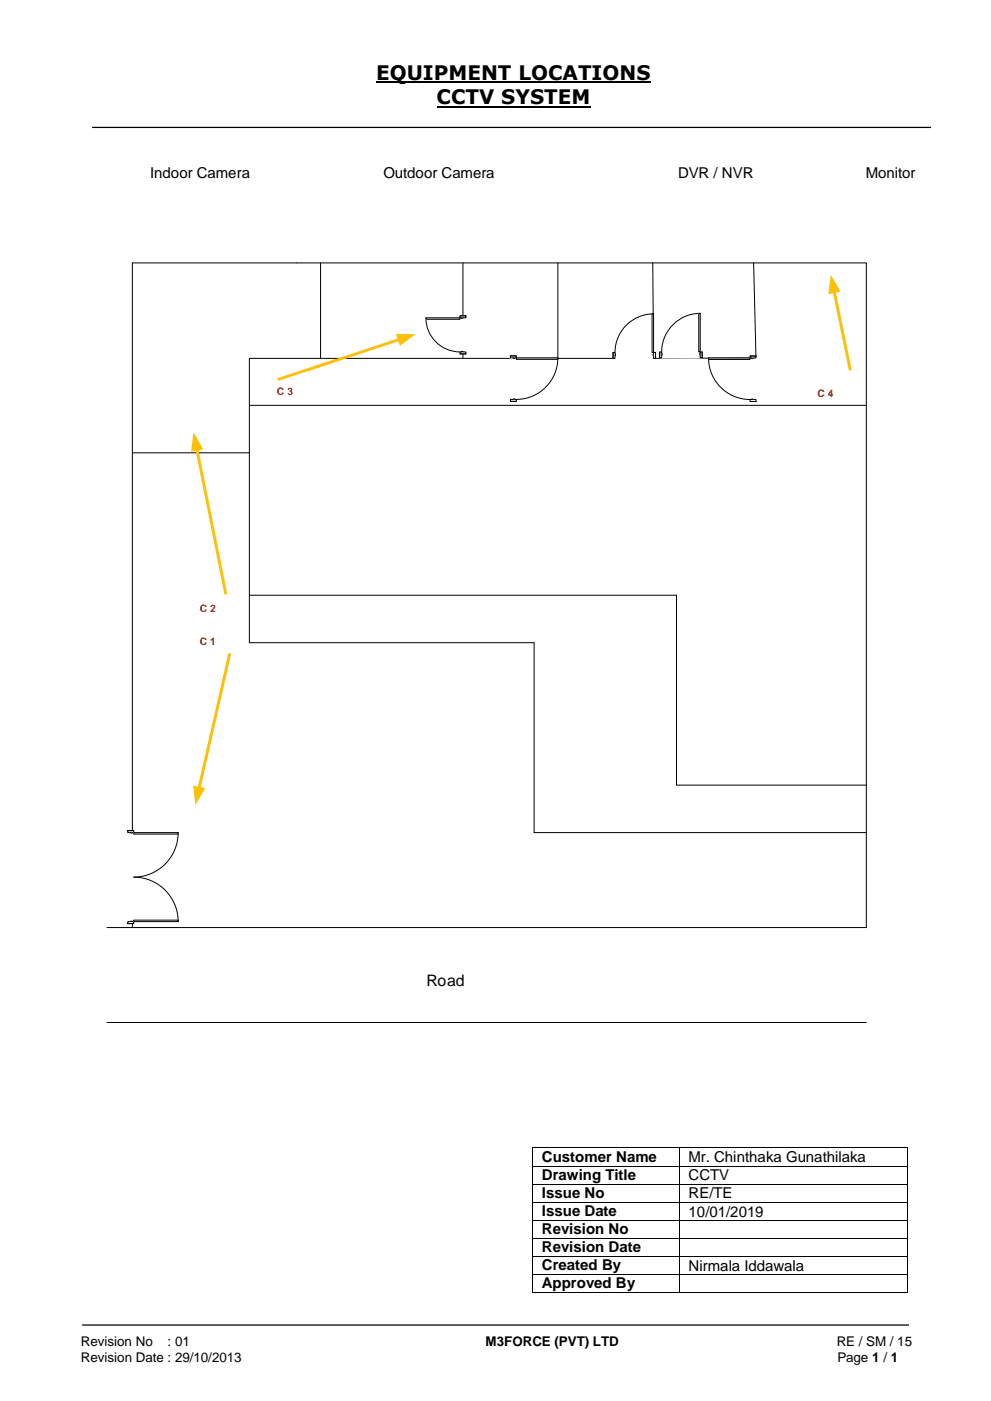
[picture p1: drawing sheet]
<svg xmlns="http://www.w3.org/2000/svg" width="210mm" height="297mm" viewBox="0 0 210 297" stroke-linecap="round" stroke-linejoin="round" font-family="sans-serif">
<path d="M79.7 17.4h58.2M92.6 22.6h32.6" fill="none" stroke="#000" stroke-width=".42"/>
<path d="M19.5 27h177.8M17.4 280.8h175.3" fill="none" stroke="#000" stroke-width=".26"/>
<g fill="none" stroke="#000" stroke-width=".21">
<path d="M62.9 55.7h-34.8v140.9M67.9 55.7v20.3M98.1 55.7v20.3M118.2 55.7v20.3M138.4 55.7l.1 20.3M159.7 55.7l.5 20.2-21.7 .1M52.9 76h85.6M28.1 96h24.8M52.9 85.9h130.7M52.9 126.2h90.5v40.2h40.2M52.9 136.2h60.3v40.3h70.4M22.7 196.6h160.9"/>
<path d="M22.7 216.7h160.9"/>
</g>
<path d="M108.1 75.4h1.4v9.7h-1.4z" fill-rule="evenodd" fill="#fff"/>
<path d="M108.1 75.4h1.4v9.7h-1.4z" fill="none" stroke="#fff" stroke-width=".21"/>
<path d="M108.2 75.4h1.2v.4h-1.2zM108.2 84.6v.5h1.2v-.5z" fill-rule="evenodd" fill="#fff"/>
<path d="M108.8 75.8h-.6v-.4h1.2v.4h-.3M108.8 84.6h-.6v.5h1.2v-.5h-.3" fill="none" stroke="#000" stroke-width=".21"/>
<path d="M108.8 75.8l.3 .2zM108.8 84.5l.3 .1z" fill-rule="evenodd" fill="#fff"/>
<path d="M108.2 75.4h1.2M108.8 75.8v.2l.3-.2M118.2 75.8a8.8 8.8 0 0 1-8.8 8.8M108.2 85.1h1.2M108.8 84.6h.3" fill="none" stroke="#000" stroke-width=".21"/>
<path d="M109.4 75.8h8.8v.4h-8.8z" fill-rule="evenodd" fill="#fff"/>
<path d="M109.4 75.8h8.8v.4h-8.8z" fill="none" stroke="#000" stroke-width=".21"/>
<path d="M129.9 74.7h9.1v1.3h-9.1z" fill-rule="evenodd" fill="#fff"/>
<path d="M129.9 74.7h9.1v1.3h-9.1z" fill="none" stroke="#fff" stroke-width=".21"/>
<path d="M138.5 74.7v1.3h.5v-1.3zM129.9 74.7h.5v1.3h-.5z" fill-rule="evenodd" fill="#fff"/>
<path d="M130.4 75v-.3h-.5v1.3h.5v-.7M138.5 75v-.3h.5v1.3h-.5v-.7" fill="none" stroke="#000" stroke-width=".21"/>
<path d="M138.4 75l.1 .3zM130.4 75l.1 .3z" fill-rule="evenodd" fill="#fff"/>
<path d="M129.9 74.7v1.3M130.4 75h.1l-.1 .3M138.5 66.5a8.2 8.2 0 0 0-8.1 8.2M138.5 75v.3M139 74.7v1.3" fill="none" stroke="#000" stroke-width=".21"/>
<path d="M138.2 66.5h.3v8.2h-.3z" fill-rule="evenodd" fill="#fff"/>
<path d="M138.2 66.5h.3v8.2h-.3z" fill="none" stroke="#000" stroke-width=".21"/>
<path d="M158.9 75.4h1.4v9.7h-1.4z" fill-rule="evenodd" fill="#fff"/>
<path d="M158.9 75.4h1.4v9.7h-1.4z" fill="none" stroke="#fff" stroke-width=".21"/>
<path d="M159 75.4v.5h1.2v-.5zM159 84.7h1.2v.4h-1.2z" fill-rule="evenodd" fill="#fff"/>
<path d="M159.3 75.9h-.3v-.5h1.2v.5h-.6M159.3 84.7h-.3v.4h1.2v-.4h-.6" fill="none" stroke="#000" stroke-width=".21"/>
<path d="M159.3 75.9l.3 .1zM159.3 84.6l.3 .1z" fill-rule="evenodd" fill="#fff"/>
<path d="M150.2 75.9a8.8 8.8 0 0 0 8.8 8.8M159 75.4h1.2M159.3 75.9v.1l.3-.1M159 85.1h1.2M159.3 84.7h.3" fill="none" stroke="#000" stroke-width=".21"/>
<path d="M150.2 75.9h8.8v.3h-8.8z" fill-rule="evenodd" fill="#fff"/>
<path d="M150.2 75.9h8.8v.3h-8.8z" fill="none" stroke="#000" stroke-width=".21"/>
<path d="M139.8 74.5h9v1.4h-9z" fill-rule="evenodd" fill="#fff"/>
<path d="M139.8 74.5h9v1.4h-9z" fill="none" stroke="#fff" stroke-width=".21"/>
<path d="M148.4 74.6v1.2h.4v-1.2zM139.8 74.6h.5v1.2h-.5z" fill-rule="evenodd" fill="#fff"/>
<path d="M140.3 74.9v-.3h-.5v1.2h.5v-.6M148.4 74.9v-.3h.4v1.2h-.4v-.6" fill="none" stroke="#000" stroke-width=".21"/>
<path d="M148.3 74.9l.1 .3zM140.3 74.9l.1 .3z" fill-rule="evenodd" fill="#fff"/>
<path d="M139.8 74.6v1.2M140.3 74.9h.1l-.1 .3M148.4 66.4a8.2 8.2 0 0 0-8.1 8.2M148.4 74.9v.3M148.8 74.6v1.2" fill="none" stroke="#000" stroke-width=".21"/>
<path d="M148.1 66.4h.3v8.2h-.3z" fill-rule="evenodd" fill="#fff"/>
<path d="M148.1 66.4h.3v8.2h-.3z" fill="none" stroke="#000" stroke-width=".21"/>
<path d="M27 176h1.4v19.7h-1.4z" fill-rule="evenodd" fill="#fff"/>
<path d="M27 176h1.4v19.7h-1.4z" fill="none" stroke="#fff" stroke-width=".21"/>
<path d="M27.1 195.3v.4h1.2v-.4zM27.1 176h1.2v.5h-1.2z" fill-rule="evenodd" fill="#fff"/>
<path d="M27.7 176.5h-.6v-.5h1.2v.5h-.3M27.7 195.3h-.6v.4h1.2v-.4h-.3" fill="none" stroke="#000" stroke-width=".21"/>
<path d="M27.7 195.2l.3 .1zM27.7 176.5l.3 .1z" fill-rule="evenodd" fill="#fff"/>
<path d="M27.1 176h1.2M27.7 176.5v.1l.3-.1M37.8 176.5a9.4 9.4 0 0 1-9.5 9.4 9.4 9.4 0 0 1 9.5 9.4M27.1 195.7h1.2M27.7 195.3h.3" fill="none" stroke="#000" stroke-width=".21"/>
<path d="M28.3 176.5h9.5v.3h-9.5z" fill-rule="evenodd" fill="#fff"/>
<path d="M28.3 176.5h9.5v.3h-9.5z" fill="none" stroke="#000" stroke-width=".21"/>
<path d="M28.3 195h9.5v.3h-9.5z" fill-rule="evenodd" fill="#fff"/>
<path d="M28.3 195h9.5v.3h-9.5z" fill="none" stroke="#000" stroke-width=".21"/>
<path d="M176.8 61.8l3.4 16.5" fill="none" stroke="#ffc000" stroke-width=".6"/>
<path d="M176.1 58.2l2.1 3.6-2.6 .5z" fill="#ffc000"/>
<path d="M84.7 71.9l-25.6 8.5" fill="none" stroke="#ffc000" stroke-width=".6"/>
<path d="M83.9 70.8h4.2l-3.3 2.5z" fill="#ffc000"/>
<path d="M52.9 76v50.2" fill="none" stroke="#000" stroke-width=".21"/>
<path d="M48.7 138.7l-6.5 28.4" fill="none" stroke="#ffc000" stroke-width=".6"/>
<path d="M41 166.5l2.5 .6-2.1 3.5z" fill="#ffc000"/>
<path d="M52.9 126.2v10" fill="none" stroke="#000" stroke-width=".21"/>
<path d="M41.7 95.2l6.1 30.5" fill="none" stroke="#ffc000" stroke-width=".6"/>
<path d="M41 91.6l2.1 3.6-2.6 .5z" fill="#ffc000"/>
<path d="M62.9 55.7h120.7v140.9" fill="none" stroke="#000" stroke-width=".21"/>
<path d="M97.5 66.9h1.3v8.1h-1.3z" fill-rule="evenodd" fill="#fff"/>
<path d="M97.5 66.9h1.3v8.1h-1.3z" fill="none" stroke="#fff" stroke-width=".21"/>
<path d="M97.5 66.9v.5h1.3v-.5zM97.5 74.6h1.3v.4h-1.3z" fill-rule="evenodd" fill="#fff"/>
<path d="M97.8 67.4h-.3v-.5h1.3v.5h-.7M97.8 74.6h-.3v.4h1.3v-.4h-.7" fill="none" stroke="#000" stroke-width=".21"/>
<path d="M97.8 67.4l.3 .1zM97.8 74.5l.3 .1z" fill-rule="evenodd" fill="#fff"/>
<path d="M90.3 67.4a7.2 7.2 0 0 0 7.2 7.2M97.5 66.9h1.3M97.5 75h1.3M97.8 67.4h.3M97.8 74.6h.3" fill="none" stroke="#000" stroke-width=".21"/>
<path d="M90.3 67.4h7.2v.3h-7.2z" fill-rule="evenodd" fill="#fff"/>
<g fill="none" stroke="#000" stroke-width=".21">
<path d="M90.3 67.4h7.2v.3h-7.2zM113 243.4v3.7M113 247.2v3.7M113 251v3.7M113 254.8v3.7M113 258.7v3.6M113.1 243.3h30.9M113.1 247.1h30.9M113.1 250.9h30.9M113.1 254.8h30.9M113.1 258.6h30.9M144.1 243.4v3.7"/>
<path d="M144.1 247.2v3.7M144.1 251v3.7M144.1 254.8v3.7M144.1 258.7v3.6M144.2 243.3h48.1M144.2 247.1h48.1M144.2 250.9h48.1M144.2 254.8h48.1M144.2 258.6h48.1M192.4 243.4v3.7M192.4 247.2v3.7M192.4 251v3.7"/>
<path d="M192.4 254.8v3.7M192.4 258.7v3.6M113 262.5v3.7M113 266.4v3.6M113 270.2v3.6M113.1 262.4h30.9M113.1 266.3h30.9M113.1 270.1h30.9M113.1 273.9h30.9M144.1 262.5v3.7M144.1 266.4v3.6M144.1 270.2v3.6"/>
<path d="M144.2 262.4h48.1M144.2 266.3h48.1M144.2 270.1h48.1M144.2 273.9h48.1M192.4 262.5v3.7M192.4 266.4v3.6M192.4 270.2v3.6"/>
</g>
<g fill="#000">
<path d="M112.9 243.2h.2v.2h-.2z" fill-rule="evenodd"/>
<path d="M112.9 243.2h.2v.2h-.2z" fill-rule="evenodd"/>
<path d="M112.9 247.1h.2v.1h-.2z" fill-rule="evenodd"/>
<path d="M112.9 250.9h.2v.1h-.2z" fill-rule="evenodd"/>
<path d="M112.9 254.7h.2v.1h-.2z" fill-rule="evenodd"/>
<path d="M112.9 258.5h.2v.2h-.2z" fill-rule="evenodd"/>
<path d="M144 243.2h.2v.2h-.2z" fill-rule="evenodd"/>
<path d="M144 247.1h.2v.1h-.2z" fill-rule="evenodd"/>
<path d="M144 250.9h.2v.1h-.2z" fill-rule="evenodd"/>
<path d="M144 254.7h.2v.1h-.2z" fill-rule="evenodd"/>
<path d="M144 258.5h.2v.2h-.2z" fill-rule="evenodd"/>
<path d="M192.3 243.2h.1v.2h-.1z" fill-rule="evenodd"/>
<path d="M192.3 243.2h.1v.2h-.1z" fill-rule="evenodd"/>
<path d="M192.3 247.1h.1v.1h-.1z" fill-rule="evenodd"/>
<path d="M192.3 250.9h.1v.1h-.1z" fill-rule="evenodd"/>
<path d="M192.3 254.7h.1v.1h-.1z" fill-rule="evenodd"/>
<path d="M192.3 258.5h.1v.2h-.1z" fill-rule="evenodd"/>
<path d="M112.9 262.3h.2v.2h-.2z" fill-rule="evenodd"/>
<path d="M112.9 266.2h.2v.2h-.2z" fill-rule="evenodd"/>
<path d="M112.9 270h.2v.2h-.2z" fill-rule="evenodd"/>
<path d="M112.9 273.8h.2v.2h-.2z" fill-rule="evenodd"/>
<path d="M112.9 273.8h.2v.2h-.2z" fill-rule="evenodd"/>
<path d="M144 262.3h.2v.2h-.2z" fill-rule="evenodd"/>
<path d="M144 266.2h.2v.2h-.2z" fill-rule="evenodd"/>
<path d="M144 270h.2v.2h-.2z" fill-rule="evenodd"/>
<path d="M144 273.8h.2v.2h-.2z" fill-rule="evenodd"/>
<path d="M192.3 262.3h.1v.2h-.1z" fill-rule="evenodd"/>
<path d="M192.3 266.2h.1v.2h-.1z" fill-rule="evenodd"/>
<path d="M192.3 270h.1v.2h-.1z" fill-rule="evenodd"/>
<path d="M192.3 273.8h.1v.2h-.1z" fill-rule="evenodd"/>
<path d="M192.3 273.8h.1v.2h-.1z" fill-rule="evenodd"/>
</g>
<g font-size="4.2">
<text x="79.7" y="16.9">EQUIPMENT LOCATIONS</text>
<text x="92.6" y="22.1">CCTV SYSTEM</text>
</g>
<text font-size="3.4" x="90.4" y="209.1">Road</text>
<g font-size="3.2">
<text x="31.8" y="37.7">Indoor Camera</text>
<text x="81.3" y="37.7">Outdoor Camera</text>
<text x="143.7" y="37.7">DVR / NVR</text>
<text x="183.6" y="37.7">Monitor</text>
<text x="114.9" y="246.2">Customer Name</text>
<text x="114.9" y="250.1">Drawing Title</text>
<text x="146" y="246.3">Mr. Chinthaka Gunathilaka</text>
<text x="146" y="250.2">CCTV</text>
<text x="114.9" y="253.9">Issue No</text>
<text x="114.9" y="257.8">Issue Date</text>
<text x="146" y="254">RE/TE</text>
<text x="146" y="257.8">10/01/2019</text>
<text x="114.9" y="261.6">Revision No</text>
<text x="114.9" y="265.4">Revision Date</text>
<text x="114.9" y="269.2">Created By</text>
<text x="146" y="269.3">Nirmala Iddawala</text>
<text x="114.9" y="273">Approved By</text>
</g>
<g font-size="2.8">
<text x="17.1" y="285.4">Revision No</text>
<text x="35.5" y="285.4">: 01</text>
<text x="102.9" y="285.4">M3FORCE (PVT) LTD</text>
<text x="177.4" y="285.4">RE / SM / 15</text>
<text x="17.1" y="288.6">Revision Date : 29/10/2013</text>
<text x="177.5" y="288.6">Page 1 / 1</text>
</g>
<g font-size="2.2" fill="#f00">
<text x="58.7" y="83.8">C 3</text>
<text x="173.3" y="84.1">C 4</text>
<text x="42.3" y="129.7">C 2</text>
<text x="42.3" y="136.7">C 1</text>
</g>
</svg>
